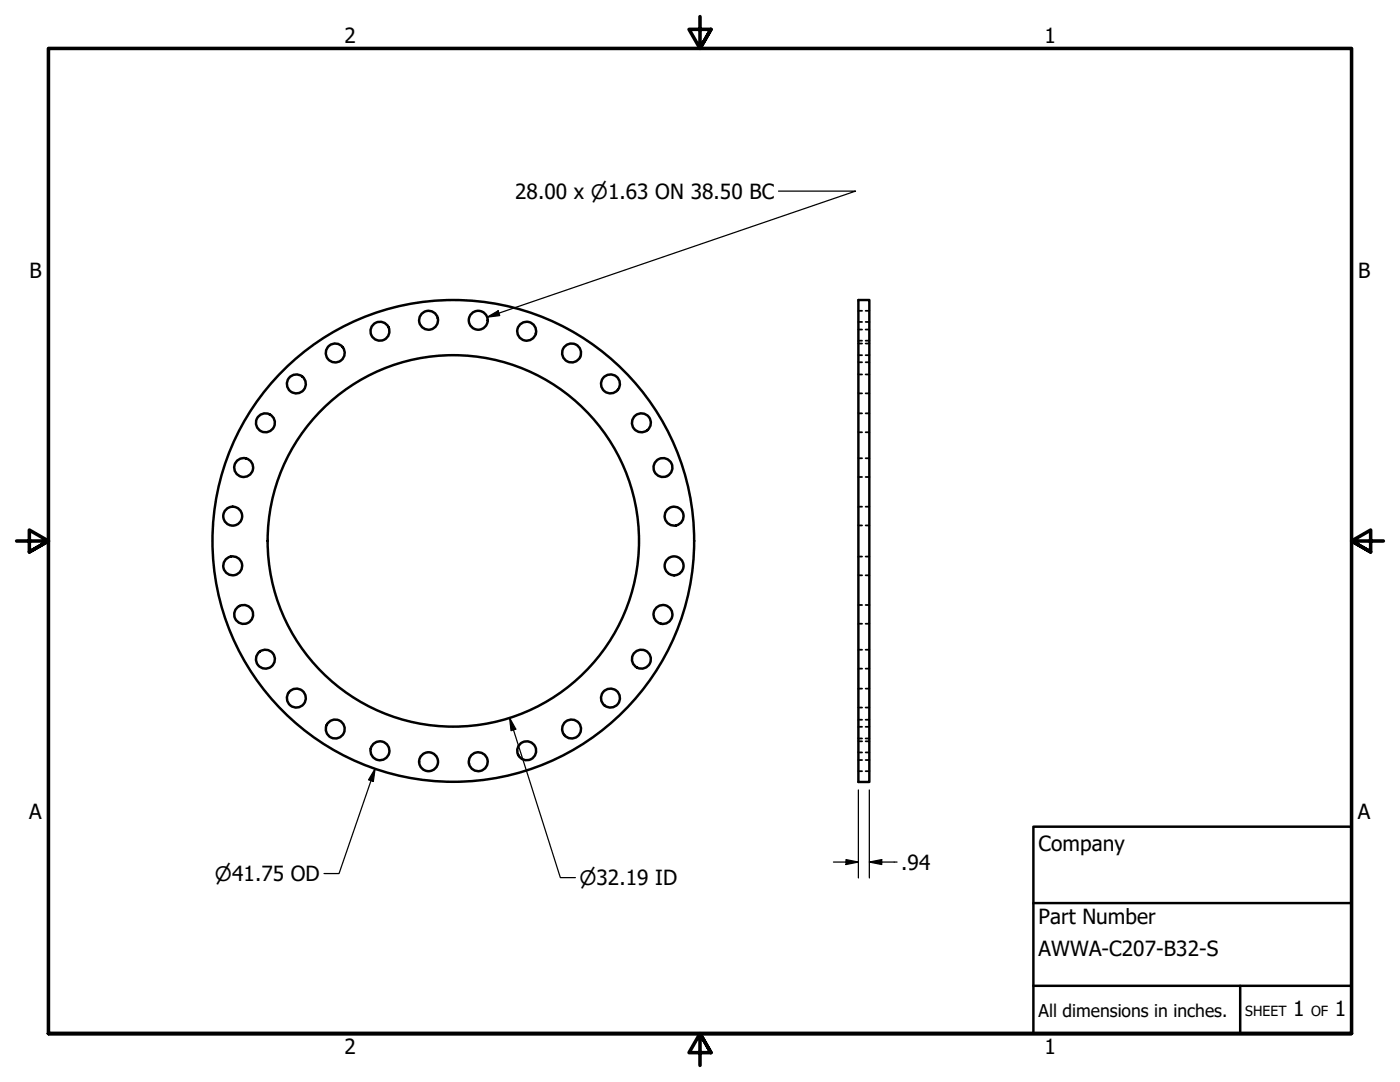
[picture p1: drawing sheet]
<svg xmlns="http://www.w3.org/2000/svg" width="279mm" height="216mm" viewBox="0 0 279 216" stroke-linecap="round" stroke-linejoin="round" font-family="sans-serif">
<!-- layer: Visible (ANSI) -->
<g fill="none" stroke="#000" stroke-width=".49">
<path d="M171.3 59.9h2.2v96.1h-2.2z"/>
<circle cx="59.1" cy="76.6" r="1.89"/>
<circle cx="66.9" cy="70.4" r="1.89"/>
<circle cx="75.8" cy="66.1" r="1.89"/>
<circle cx="85.5" cy="63.9" r="1.89"/>
<circle cx="95.4" cy="63.9" r="1.89"/>
<circle cx="105.1" cy="66.1" r="1.89"/>
<circle cx="114.1" cy="70.4" r="1.89"/>
<circle cx="121.8" cy="76.6" r="1.89"/>
<circle cx="48.6" cy="93.3" r="1.89"/>
<circle cx="53" cy="84.4" r="1.89"/>
<circle cx="128" cy="84.4" r="1.89"/>
<circle cx="132.3" cy="93.3" r="1.89"/>
<circle cx="46.4" cy="103" r="1.89"/>
<circle cx="46.4" cy="112.9" r="1.89"/>
<circle cx="90.5" cy="107.9" r="48.1"/>
<circle cx="90.5" cy="107.9" r="37.1"/>
<circle cx="134.5" cy="103" r="1.89"/>
<circle cx="134.5" cy="112.9" r="1.89"/>
<circle cx="48.6" cy="122.6" r="1.89"/>
<circle cx="53" cy="131.5" r="1.89"/>
<circle cx="59.1" cy="139.3" r="1.89"/>
<circle cx="121.8" cy="139.3" r="1.89"/>
<circle cx="128" cy="131.5" r="1.89"/>
<circle cx="132.3" cy="122.6" r="1.89"/>
<circle cx="66.9" cy="145.5" r="1.89"/>
<circle cx="75.8" cy="149.8" r="1.89"/>
<circle cx="85.5" cy="152" r="1.89"/>
<circle cx="95.4" cy="152" r="1.89"/>
<circle cx="105.1" cy="149.8" r="1.89"/>
<circle cx="114.1" cy="145.5" r="1.89"/>
</g>
<!-- layer: Hidden (ANSI) -->
<g fill="none" stroke="#000" stroke-width=".35">
<path d="M171.3 70.9h.7M171.3 68h.7M171.3 64.2h.7M171.3 72.3h.7M171.3 68.5h.7M171.3 78.5h.7M171.3 74.7h.7M171.3 65.8h.7M171.3 62h.7M172.8 70.9h.7M172.8 68h.7M172.8 64.2h.7"/>
<path d="M172.8 72.3h.7M172.8 68.5h.7M172.8 78.5h.7M172.8 74.7h.7M172.8 65.8h.7M172.8 62h.7M171.3 86.3h.7M171.3 82.5h.7M171.3 95.2h.7M171.3 91.4h.7M172.8 86.3h.7M172.8 82.5h.7"/>
<path d="M172.8 95.2h.7M172.8 91.4h.7M171.3 104.8h.7M171.3 101.1h.7M171.3 114.8h.7M171.3 111.1h.7M172.8 104.8h.7M172.8 101.1h.7M172.8 114.8h.7M172.8 111.1h.7M171.3 124.5h.7M171.3 120.7h.7"/>
<path d="M171.3 133.4h.7M171.3 129.6h.7M171.3 137.4h.7M172.8 124.5h.7M172.8 120.7h.7M172.8 133.4h.7M172.8 129.6h.7M172.8 137.4h.7M171.3 145h.7M171.3 141.2h.7M171.3 147.4h.7M171.3 143.6h.7"/>
<path d="M171.3 151.7h.7M171.3 147.9h.7M171.3 153.9h.7M171.3 150.1h.7M172.8 145h.7M172.8 141.2h.7M172.8 147.4h.7M172.8 143.6h.7M172.8 151.7h.7M172.8 147.9h.7M172.8 153.9h.7M172.8 150.1h.7"/>
</g>
<!-- layer: Border (ANSI) -->
<path d="M139.7 3.3v6.4l-2.2-3.8h4.4l-2.2 3.8 2.2-3.8M3.3 107.9h6.4l-3.8-2.1v4.3l3.8-2.2-3.8 2.2M276.1 107.9h-6.4l3.8-2.1v4.3l-3.8-2.2 3.8 2.2M9.7 206.2v-196.5h260v196.5h-260h260M141.9 210l-2.2-3.8 2.2 3.8h-4.4l2.2-3.8v6.4" fill="none" stroke="#000" stroke-width=".71"/>
<!-- layer: Title (ANSI) -->
<path d="M206.2 165h63.5v41.2h-63.5zM206.2 196.7h63.5M206.2 180.2h63.5M247.5 196.7v9.5" fill="none" stroke="#000" stroke-width=".49"/>
<!-- layer: Dimension (ANSI) -->
<path d="M155.4 38.1h15.3l-73.5 25.2M97.2 63.3l2.2-1.3 .3 1zM74.9 153.4l-.4 2.5-.9-.3zM74.9 153.4l-7.2 20.9h-3M101.7 143.3l1.2 2.2-.9 .3zM101.7 143.3l10.1 31.8h3M171.3 157.6v17.6M173.5 157.6v17.6M166.3 172h5M168.8 171.5l2.5 .5-2.5 .5zM173.5 172l2.5-.5v1zM173.5 172h5.5" fill="none" stroke="#000" stroke-width=".25"/>
<g fill="#000">
<path d="M97.2 63.3l2.2-1.3 .3 1z" fill-rule="evenodd"/>
<path d="M74.9 153.4l-.4 2.5-.9-.3z" fill-rule="evenodd"/>
<path d="M101.7 143.3l1.2 2.2-.9 .3z" fill-rule="evenodd"/>
<path d="M168.8 171.5l2.5 .5-2.5 .5z" fill-rule="evenodd"/>
<path d="M173.5 172l2.5-.5v1z" fill-rule="evenodd"/>
</g>
<g font-size="4.2">
<text x="68.7" y="8.6">2</text>
<text x="208.4" y="8.6">1</text>
<text x="102.8" y="39.6">28.00 x ⌀1.63 ON 38.50 BC</text>
<text x="5.9" y="55.5">B</text>
<text x="271" y="55.5">B</text>
<text x="5.8" y="163.4">A</text>
<text x="271" y="163.4">A</text>
<text x="179.8" y="173.5">.94</text>
<text x="207.3" y="169.8">Company</text>
<text x="207.3" y="184.4">Part Number</text>
<text x="207.3" y="190.7">AWWA-C207-B32-S</text>
<text x="258.1" y="202.8">1</text>
<text x="266.4" y="202.8">1</text>
<text x="68.7" y="210.3">2</text>
<text x="208.4" y="210.3">1</text>
</g>
<g font-size="4">
<text x="42.9" y="175.8">⌀41.75 OD</text>
<text x="115.6" y="176.6">⌀32.19 ID</text>
</g>
<text font-size="3.5" x="207.3" y="202.9">All dimensions in inches.</text>
<g font-size="2.8">
<text x="248.5" y="202.8">SHEET</text>
<text x="261.7" y="202.8">OF</text>
</g>
</svg>
